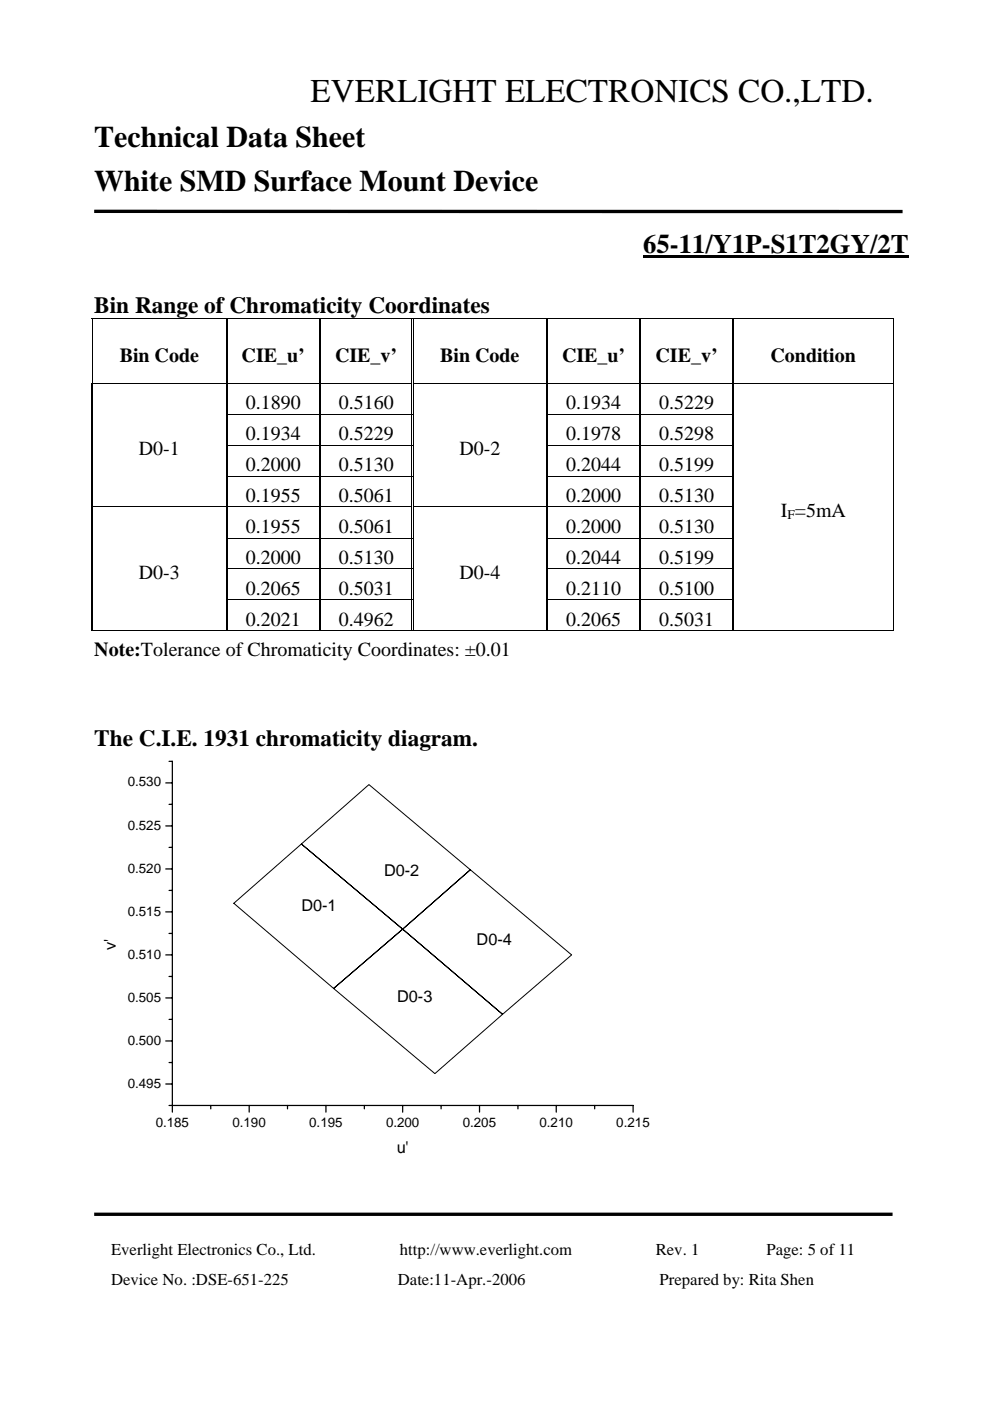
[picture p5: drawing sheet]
<svg xmlns="http://www.w3.org/2000/svg" width="210mm" height="297mm" viewBox="0 0 210 297" stroke-linecap="round" stroke-linejoin="round" font-family="sans-serif">
<g fill="#000">
<path d="M136.4 54.2h56.3v.5h-56.3zM19.4 67.5h.2v.2h-.2zM189.4 67.5h.2v.2h-.2zM19.4 87.8h.2v.2h-.2zM19.4 94.3h.2v.2h-.2zM87.3 81.1h.2v.2h-.2zM87.6 81.1h.2v.2h-.2zM87.6 87.8h.2v.2h-.2zM87.6 94.3h.2v.2h-.2zM189.4 87.8h.2v.2h-.2zM189.4 94.3h.2v.2h-.2zM19.4 100.8h.2v.2h-.2z"/>
<path d="M19.4 114h.2v.2h-.2zM87.3 107.4h.2v.1h-.2zM87.6 100.8h.2v.2h-.2zM87.6 107.4h.2v.1h-.2zM87.6 114h.2v.2h-.2zM189.4 100.8h.2v.2h-.2zM189.4 107.4h.2v.1h-.2zM189.4 114h.2v.2h-.2zM19.4 120.5h.2v.2h-.2zM19.4 127.1h.2v.1h-.2zM87.6 120.5h.2v.2h-.2zM87.6 127.1h.2v.1h-.2z"/>
<path d="M189.4 120.5h.2v.2h-.2zM189.4 127.1h.2v.1h-.2zM189.4 133.6h.2v.2h-.2z"/>
</g>
<path d="M20 44.8l171.4 .1M20 257.5h169.3" fill="none" stroke="#000" stroke-width=".71" stroke-linecap="butt"/>
<g fill="none" stroke="#000" stroke-width=".21">
<path d="M19.4 67.6h170.2M19.5 67.7v13.4M87.4 67.7v13.4M87.7 67.7v13.4M189.5 67.7v13.4M19.4 81.2h67.9M48 87.9h39.5M48 94.4h39.5M87.4 81.3v6.5M87.4 88v6.3M87.4 94.5v6.3M87.7 81.3v6.5"/>
<path d="M87.7 88v6.3M87.7 94.5v6.3M87.8 81.2h101.8M115.9 87.9h39.7M115.9 94.4h39.7M189.5 81.3v6.5M189.5 88v6.3M189.5 94.5v6.3M19.4 107.4h67.9M48 100.9h39.5M48 114.1h39.5M87.4 101v6.4"/>
<path d="M87.4 107.5v6.5M87.4 114.2v6.3M87.7 101v6.4M87.7 107.5v6.5M87.7 114.2v6.3M87.8 107.4h67.8M115.9 100.9h39.7M115.9 114.1h39.7M189.5 101v6.4M189.5 107.5v6.5M189.5 114.2v6.3M19.4 133.7h67.9"/>
<path d="M48 120.6h39.5M48 127.1h39.5M87.4 120.7v6.4M87.4 127.2v6.6M87.5 133.7h101.9M87.7 120.7v6.4M87.7 127.2v6.4M115.9 120.6h39.7M115.9 127.1h39.7M189.5 120.7v6.4M189.5 127.2v6.6M63.9 178.9l14.4-12.6 21.5 18.1-14.4 12.6z"/>
<path d="M49.6 191.5l14.3-12.6 21.5 18.1-14.6 12.6zM85.4 197l14.4-12.6 21.4 18.1-14.6 12.6zM70.8 209.6l14.6-12.6 21.2 18.1-14.4 12.5z"/>
</g>
<g fill="none" stroke="#000" stroke-width=".25">
<path d="M48.1 67.7v13.4M67.8 67.7v13.4M116.1 67.7v13.4M135.8 67.7v13.4M155.5 67.7v13.4M19.5 81.3v6.5M19.5 88v6.3M19.5 94.5v6.3M48.1 81.3v6.5M48.1 88v6.3M48.1 94.5v6.3M67.8 81.3v6.5"/>
<path d="M67.8 88v6.3M67.8 94.5v6.3M116.1 81.3v6.5M116.1 88v6.3M116.1 94.5v6.3M135.8 81.3v6.5M135.8 88v6.3M135.8 94.5v6.3M155.5 81.3v6.5M155.5 88v6.3M155.5 94.5v6.3M19.5 101v6.4"/>
<path d="M19.5 107.5v6.5M19.5 114.2v6.3M48.1 101v6.4M48.1 107.5v6.5M48.1 114.2v6.3M67.8 101v6.4M67.8 107.5v6.5M67.8 114.2v6.3M116.1 101v6.4M116.1 107.5v6.5M116.1 114.2v6.3M135.8 101v6.4"/>
<path d="M135.8 107.5v6.5M135.8 114.2v6.3M155.5 101v6.4M155.5 107.5v6.5M155.5 114.2v6.3M19.5 120.7v6.4M19.5 127.2v6.4M48.1 120.7v6.4M48.1 127.2v6.4M67.8 120.7v6.4M67.8 127.2v6.4M116.1 120.7v6.4"/>
<path d="M116.1 127.2v6.4M135.8 120.7v6.4M135.8 127.2v6.4M155.5 120.7v6.4M155.5 127.2v6.4"/>
</g>
<g fill="none" stroke="#000" stroke-width=".26">
<path d="M35.2 175.1h1.4M35.2 166h1.4M35.9 161.4h.7v74.4M35.9 179.7h.7M35.9 170.5h.7M35.2 193.3h1.4M35.2 184.2h1.4M35.9 197.9h.7M35.9 188.8h.7M35.2 211.6h1.4M35.2 202.5h1.4M35.9 216.1h.7"/>
<path d="M35.9 207h.7M35.2 229.8h1.4M35.2 220.7h1.4M35.9 234.4h98.4v1.4M35.9 225.3h.7M44.7 234.4v.7M52.9 234.4v1.4M61 234.4v.7M69.1 234.4v1.4M77.3 234.4v.7M85.4 234.4v1.4M93.6 234.4v.7"/>
<path d="M101.7 234.4v1.4M109.9 234.4v.7M118 234.4v1.4M126.1 234.4v.7"/>
</g>
<text font-size="7" x="65.9" y="21.6">EVERLIGHT ELECTRONICS CO.,LTD.</text>
<g font-size="6.3">
<text x="20" y="31.2">Technical Data Sheet</text>
<text x="20" y="40.6">White SMD Surface Mount Device</text>
</g>
<text font-size="5.7" x="136.4" y="53.6">65-11/Y1P-S1T2GY/2T</text>
<g font-size="4.9">
<text x="20" y="66.4">Bin Range of Chromaticity Coordinates</text>
<text x="20" y="158.1">The C.I.E. 1931 chromaticity diagram.</text>
</g>
<g font-size="4.2">
<text x="25.4" y="76.7">Bin Code</text>
<text x="51.3" y="76.7">CIE_u’</text>
<text x="71.1" y="76.7">CIE_v’</text>
<text x="93.4" y="76.7">Bin Code</text>
<text x="119.2" y="76.7">CIE_u’</text>
<text x="139.1" y="76.7">CIE_v’</text>
<text x="163.4" y="76.7">Condition</text>
<text x="52.1" y="86.8">0.1890</text>
<text x="71.9" y="86.8">0.5160</text>
<text x="120.1" y="86.8">0.1934</text>
<text x="139.8" y="86.8">0.5229</text>
<text x="52.1" y="93.4">0.1934</text>
<text x="71.9" y="93.4">0.5229</text>
<text x="120.1" y="93.4">0.1978</text>
<text x="139.8" y="93.4">0.5298</text>
<text x="29.4" y="96.5">D0-1</text>
<text x="52.1" y="99.9">0.2000</text>
<text x="71.9" y="99.9">0.5130</text>
<text x="97.4" y="96.5">D0-2</text>
<text x="120.1" y="99.9">0.2044</text>
<text x="139.8" y="99.9">0.5199</text>
<text x="52.1" y="106.4">0.1955</text>
<text x="71.9" y="106.4">0.5061</text>
<text x="120.1" y="106.4">0.2000</text>
<text x="139.8" y="106.4">0.5130</text>
<text x="52.1" y="113">0.1955</text>
<text x="71.9" y="113">0.5061</text>
<text x="120.1" y="113">0.2000</text>
<text x="139.8" y="113">0.5130</text>
<text x="165.6" y="109.6">I =5mA</text>
<text x="52.1" y="119.6">0.2000</text>
<text x="71.9" y="119.6">0.5130</text>
<text x="120.1" y="119.6">0.2044</text>
<text x="139.8" y="119.6">0.5199</text>
<text x="29.4" y="122.7">D0-3</text>
<text x="97.4" y="122.7">D0-4</text>
<text x="52.1" y="126.1">0.2065</text>
<text x="71.9" y="126.1">0.5031</text>
<text x="120.1" y="126.1">0.2110</text>
<text x="139.8" y="126.1">0.5100</text>
<text x="52.1" y="132.6">0.2021</text>
<text x="71.9" y="132.6">0.4962</text>
<text x="120.1" y="132.6">0.2065</text>
<text x="139.8" y="132.6">0.5031</text>
<text x="20" y="139.1">Note:Tolerance of Chromaticity Coordinates: ±0.01</text>
</g>
<g font-size="3.5">
<text x="81.5" y="185.8">D0-2</text>
<text x="64" y="193.1">D0-1</text>
<text x="24.6" y="201.4" transform="rotate(-90 24.6 201.4)">v'</text>
<text x="101.1" y="200.3">D0-4</text>
<text x="84.3" y="212.4">D0-3</text>
<text x="84.1" y="244.6">u'</text>
<text x="23.6" y="266">Everlight Electronics Co., Ltd.</text>
<text x="84.8" y="266">http://www.everlight.com</text>
<text x="139.1" y="266">Rev. 1</text>
<text x="162.6" y="266">Page: 5 of 11</text>
<text x="23.6" y="272.4">Device No. :DSE-651-225</text>
<text x="84.4" y="272.4">Date:11-Apr.-2006</text>
<text x="139.9" y="272.4">Prepared by: Rita Shen</text>
</g>
<g font-size="2.8">
<text x="167" y="110.1">F</text>
<text x="27.1" y="166.8">0.530</text>
<text x="27.1" y="175.9">0.525</text>
<text x="27.1" y="185">0.520</text>
<text x="27.1" y="194.1">0.515</text>
<text x="27.1" y="203.2">0.510</text>
<text x="27.1" y="212.3">0.505</text>
<text x="27.1" y="221.5">0.500</text>
<text x="27.1" y="230.6">0.495</text>
<text x="33" y="239">0.185</text>
<text x="49.3" y="239">0.190</text>
<text x="65.6" y="239">0.195</text>
<text x="81.9" y="239">0.200</text>
<text x="98.1" y="239">0.205</text>
<text x="114.4" y="239">0.210</text>
<text x="130.7" y="239">0.215</text>
</g>
</svg>
